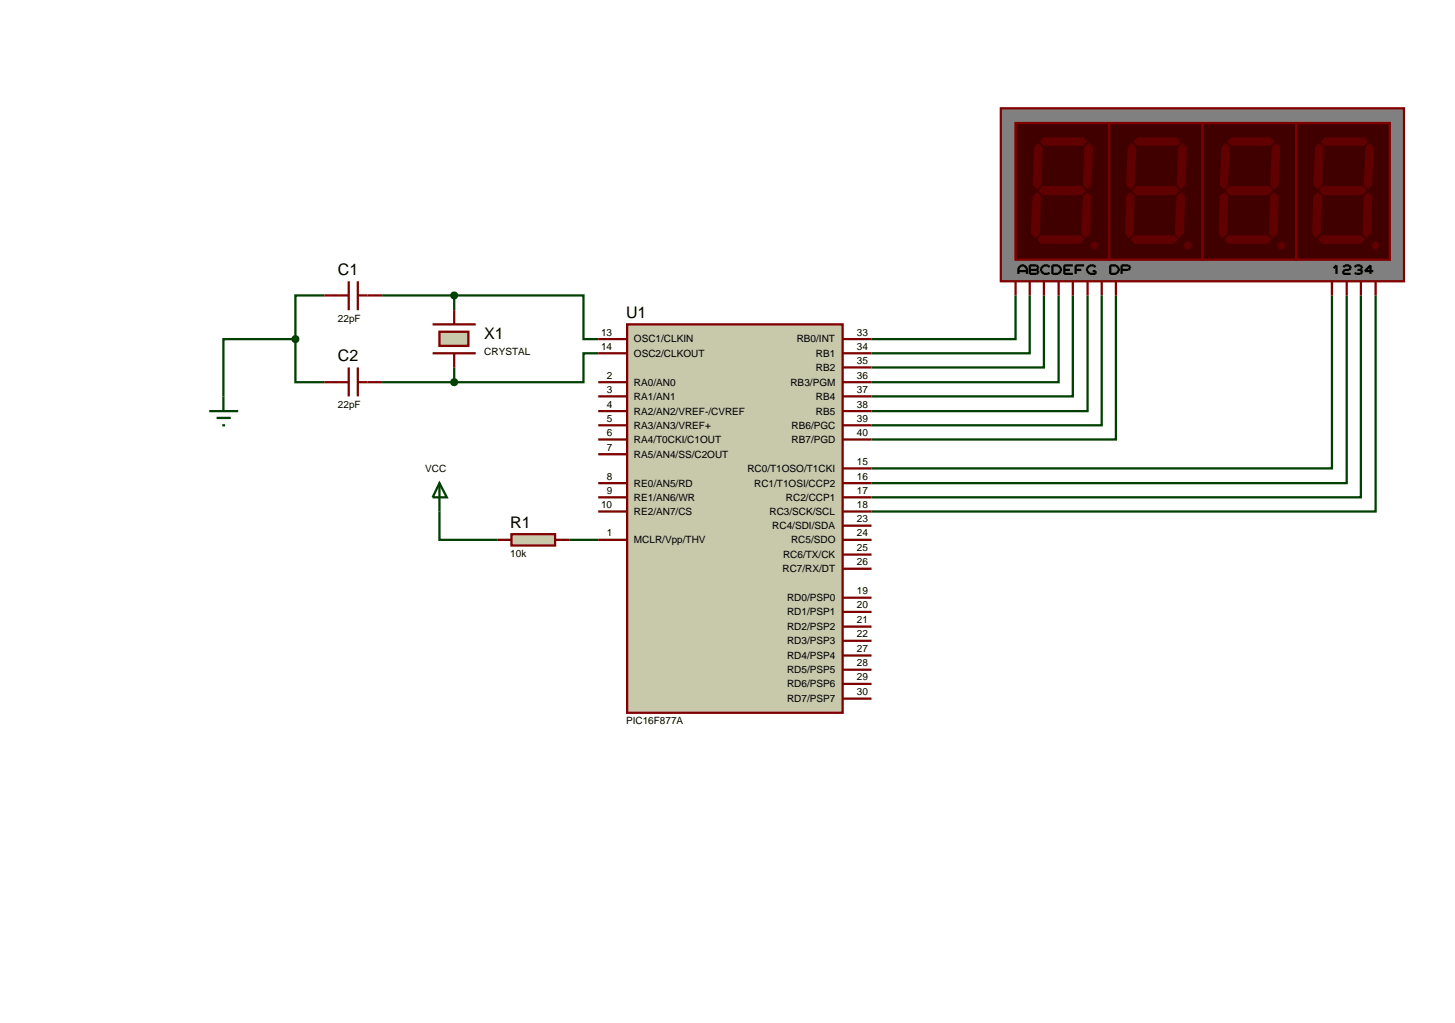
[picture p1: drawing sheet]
<svg xmlns="http://www.w3.org/2000/svg" width="257mm" height="180mm" viewBox="0 0 257 180" stroke-linecap="round" stroke-linejoin="round" font-family="sans-serif">
<g fill="none" stroke="#004000" stroke-width=".4">
<path d="M52.1 59.8v7.6h5.1M52.1 59.8h-12.7v10.1M57.2 52.1h-5.1v7.7M67.4 52.1h12.7M80.1 52.1h22.8v7.7h2.6M80.1 52.1v2.6M179.1 52.1v7.7h-25.4M181.6 52.1v10.2h-27.9M184.1 52.1v12.7h-30.4M186.7 52.1v15.3h-33M189.2 52.1v17.8h-35.5M191.8 52.1v20.4h-38.1"/>
<path d="M194.3 52.1v22.9h-40.6M196.8 52.1v25.4h-43.1M234.9 52.1v30.5h-81.2M237.5 52.1v33.1h-83.8M240 52.1v35.6h-86.3M242.6 52.1v38.1h-88.9M67.4 67.4h12.7M80.1 64.8v2.6M105.5 62.3h-2.6v5.1h-22.8M77.5 90.2v5h10.2M100.4 95.2h5.1"/>
</g>
<path d="M110.6 57.2h38v68.5h-38z" fill="#c8c8aa" stroke="#800000" stroke-width=".4"/>
<g fill="none" stroke="#800000" stroke-width=".4">
<path d="M76.3 57.2h7.6M105.5 59.8h5.1M148.6 59.8h5.1M76.3 62.3h7.6M105.5 67.4h5.1M105.5 69.9h5.1M105.5 72.5h5.1M105.5 77.5h5.1M105.5 62.3h5.1M105.5 75h5.1M148.6 67.4h5.1M148.6 69.9h5.1"/>
<path d="M148.6 72.5h5.1M148.6 77.5h5.1M148.6 62.3h5.1M148.6 75h5.1M148.6 64.8h5.1M105.5 80.1h5.1M105.5 85.2h5.1M105.5 87.7h5.1M105.5 90.2h5.1M105.5 95.2h5.1M148.6 85.2h5.1M148.6 87.7h5.1"/>
<path d="M148.6 90.2h5.1M148.6 97.8h5.1M148.6 95.2h5.1M148.6 92.7h5.1M148.6 82.6h5.1M148.6 105.4h5.1M148.6 107.9h5.1M148.6 118.1h5.1M148.6 115.6h5.1M148.6 113h5.1M148.6 110.5h5.1M148.6 100.3h5.1"/>
<path d="M148.6 123.2h5.1M148.6 120.6h5.1"/>
</g>
<path d="M77.5 58.5h5.1v2.5h-5.1z" fill="#c8c8aa" stroke="#800000" stroke-width=".4"/>
<path d="M57.2 52.1h4.3M61.5 49.6v5.1M63.1 49.6v5.1M63.1 52.1h4.3M80.1 54.7v2.5M57.2 67.4h4.3M61.5 64.8v5.1M63.1 64.8v5.1M63.1 67.4h4.3M80.1 62.3v2.5" fill="none" stroke="#800000" stroke-width=".4"/>
<path d="M79.7 67.1l.4-.2-.5 .5zM80.1 66.9l.3 .1 .2 .4zM80.1 67.9l.5-.5-.2 .4zM79.6 67.4l.5 .5-.4-.2z" fill="#004000" stroke="#004000" stroke-width=".4"/>
<path d="M79.6 67.4l.5-.5 .5 .5-.5 .5z" fill="#004000"/>
<path d="M79.7 51.8l.4-.2-.5 .5zM80.1 51.6l.3 .1 .2 .4zM80.1 52.6l.5-.5-.2 .4zM79.6 52.1l.5 .5-.4-.2z" fill="#004000" stroke="#004000" stroke-width=".4"/>
<path d="M80.1 51.6l.5 .5-.5 .5-.5-.5z" fill="#004000"/>
<path d="M90.2 94.2h7.7v2h-7.7z" fill="#c8c8aa" stroke="#800000" stroke-width=".4"/>
<path d="M87.7 95.2h2.5M97.9 95.2h2.5" fill="none" stroke="#800000" stroke-width=".4"/>
<path d="M36.9 72.5h5.1M38.2 73.7h2.5M39.2 75h.5M39.4 69.9v2.6M77.5 85.2l1.3 2.5h-2.5zM77.5 85.2v5" fill="none" stroke="#004000" stroke-width=".4"/>
<path d="M51.8 59.4l.3-.1-.5 .5zM52.1 59.3l.4 .2 .1 .3zM52.1 60.3l.5-.5-.1 .3zM51.6 59.8l.5 .5-.4-.2z" fill="#004000" stroke="#004000" stroke-width=".4"/>
<path d="M52.1 59.3l.5 .5-.5 .5-.5-.5z" fill="#004000"/>
<path d="M176.5 19.1h71.1v30.5h-71.1z" fill="#808080" stroke="#800000" stroke-width=".4"/>
<path d="M179.1 21.7h16.5v24.1h-16.5z" fill="#400000" stroke="#800000" stroke-width=".4"/>
<g fill="#600000">
<path d="M184.1 24.2h6.9l.8 .8-.8 .7h-6.9l-.7-.7z"/>
<path d="M192 25.2l.8 .8-.3 6.6-.7 .8-.8-.8 .2-6.6z"/>
<path d="M183.9 32.8h6.8l.8 .8-.8 .8h-6.8l-.8-.8z"/>
<path d="M183.1 25.2l.8 .8-.3 6.6-.7 .8-.8-.8 .3-6.6z"/>
<path d="M191 34.6l.8-.7 .7 .7-.2 6.6-.8 .8-.8-.8z"/>
<path d="M182.9 42.2l.7-.7h6.9l.7 .7-.7 .8h-6.9z"/>
<path d="M182.1 34.6l.8-.7 .7 .7-.2 6.6-.8 .8-.8-.8z"/>
</g>
<path d="M195.6 21.7h16.5v24.1h-16.5z" fill="#400000" stroke="#800000" stroke-width=".4"/>
<g fill="#600000">
<path d="M200.6 24.2h6.9l.8 .8-.8 .7h-6.9l-.7-.7z"/>
<path d="M208.5 25.2l.8 .8-.3 6.6-.7 .8-.8-.8 .3-6.6z"/>
<path d="M199.6 33.6l.8-.8h6.8l.8 .8-.8 .8h-6.8z"/>
<path d="M199.6 25.2l.8 .8-.3 6.6-.7 .8-.8-.8 .3-6.6z"/>
<path d="M207.5 34.6l.8-.7 .7 .7-.2 6.6-.8 .8-.8-.8z"/>
<path d="M199.4 42.2l.7-.7h6.9l.8 .7-.8 .8h-6.9z"/>
<path d="M198.6 34.6l.8-.7 .7 .7-.2 6.6-.8 .8-.7-.8z"/>
<path d="M192.3 43.3l.7-.7 .7 .7-.7 .7z"/>
<path d="M209.5 42.6l.7 .7-.7 .7-.7-.7z"/>
<path d="M192.5 42.8l.5-.2-.7 .7zM193 42.6a.68 .68 0 0 1 .7 .7zM193.7 43.3a.68 .68 0 0 1-.7 .7zM192.3 43.3l.7 .7a.68 .68 0 0 1-.7-.7z"/>
<path d="M209 42.8l.5-.2-.7 .7zM209.5 42.6a.68 .68 0 0 1 .7 .7zM209.5 44l.7-.7a.68 .68 0 0 1-.7 .7zM208.8 43.3l.7 .7a.68 .68 0 0 1-.7-.7z"/>
</g>
<path d="M212.1 21.7h16.5v24.1h-16.5z" fill="#400000" stroke="#800000" stroke-width=".4"/>
<g fill="#600000">
<path d="M216.4 25l.8-.8h6.8l.8 .8-.8 .7h-6.8z"/>
<path d="M225 25.2l.8 .8-.3 6.6-.7 .8-.8-.8 .3-6.6z"/>
<path d="M216.1 33.6l.8-.8h6.9l.7 .8-.7 .8h-6.9z"/>
<path d="M216.1 25.2l.8 .8-.3 6.6-.7 .8-.8-.8 .3-6.6z"/>
<path d="M224 34.6l.8-.7 .7 .7-.2 6.6-.8 .8-.7-.8z"/>
<path d="M215.9 42.2l.7-.7h6.9l.8 .7-.8 .8h-6.9z"/>
<path d="M215.1 34.6l.8-.7 .7 .7-.2 6.6-.8 .8-.7-.8z"/>
<path d="M225.3 43.3l.7-.7 .7 .7-.7 .7z"/>
<path d="M225.5 42.8l.5-.2-.7 .7zM226 42.6a.68 .68 0 0 1 .7 .7zM226.7 43.3a.68 .68 0 0 1-.7 .7zM225.3 43.3l.7 .7a.68 .68 0 0 1-.7-.7z"/>
</g>
<path d="M228.6 21.7h16.5v24.1h-16.5z" fill="#400000" stroke="#800000" stroke-width=".4"/>
<g fill="#600000">
<path d="M233.7 24.2h6.8l.8 .8-.8 .7h-6.8l-.8-.7z"/>
<path d="M241.5 25.2l.8 .8-.3 6.6-.7 .8-.8-.8 .3-6.6z"/>
<path d="M233.4 32.8h6.9l.7 .8-.7 .8h-6.9l-.8-.8z"/>
<path d="M232.6 25.2l.8 .8-.2 6.6-.8 .8-.8-.8 .3-6.6z"/>
<path d="M240.5 34.6l.8-.7 .7 .7-.2 6.6-.8 .8-.7-.8z"/>
<path d="M232.4 42.2l.8-.7h6.8l.8 .7-.8 .8h-6.8z"/>
<path d="M231.6 34.6l.8-.7 .8 .7-.3 6.6-.8 .8-.7-.8z"/>
<path d="M241.9 43.3l.7-.7 .7 .7-.7 .7z"/>
<path d="M242.1 42.8l.5-.2-.7 .7zM242.6 42.6a.68 .68 0 0 1 .7 .7zM243.3 43.3a.68 .68 0 0 1-.7 .7zM241.9 43.3l.7 .7a.68 .68 0 0 1-.7-.7z"/>
</g>
<g fill="none" stroke="#000" stroke-width=".4">
<path d="M179.6 48.3v-1l.5-.5h.5l.5 .5v1M179.6 47.8h1.5M181.6 46.8h1.2l.3 .3v.2l-.3 .3 .3 .2v.3l-.3 .2h-1.2zM181.6 47.6h1.2M185.1 47.1l-.3-.3h-.7l-.5 .5v.5l.5 .5h.7l.3-.2M185.6 46.8h1l.5 .5v.5l-.5 .5h-1zM187.7 47.6h1M189.2 46.8h-1.5v1.5h1.5M189.7 47.6h1M191.2 46.8h-1.5v1.5M193.2 47.1l-.3-.3h-.7l-.5 .5v.5l.5 .5h1v-.5h-.5M195.8 46.8h1l.5 .5v.5l-.5 .5h-1z"/>
<path d="M197.8 47.6h1.2l.3-.3v-.2l-.3-.3h-1.2v1.5M235.2 47.3l.5-.5v1.5M236.9 47.1l.3-.3h.7l.3 .3v.2l-.3 .3h-.7l-.3 .2v.5h1.3M238.9 47.1l.3-.3h.7l.3 .3v.2l-.3 .3M239.4 47.6h.5M239.9 47.6l.3 .2v.3l-.3 .2h-.7l-.3-.2M242.2 47.8h-1.5l1-1v1.5"/>
</g>
<path d="M179.1 49.6v2.5M181.6 49.6v2.5M184.1 49.6v2.5M186.7 49.6v2.5M189.2 49.6v2.5M191.8 49.6v2.5M194.3 49.6v2.5M196.8 49.6v2.5M234.9 49.6v2.5M237.5 49.6v2.5M240 49.6v2.5M242.6 49.6v2.5" fill="none" stroke="#800000" stroke-width=".4"/>
<g font-size="2.8">
<text x="59.6" y="48.5">C1</text>
<text x="85.4" y="59.8">X1</text>
<text x="110.4" y="56.1">U1</text>
<text x="59.6" y="63.7">C2</text>
<text x="90" y="93.1">R1</text>
</g>
<g font-size="1.8">
<text x="59.6" y="56.7">22pF</text>
<text x="106" y="59.2">13</text>
<text x="151.1" y="59.2">33</text>
<text x="85.4" y="62.6">CRYSTAL</text>
<text x="106" y="61.7">14</text>
<text x="111.8" y="60.4">OSC1/CLKIN</text>
<text x="111.8" y="62.9">OSC2/CLKOUT</text>
<text x="140.5" y="60.4">RB0/INT</text>
<text x="143.9" y="65.4">RB2</text>
<text x="143.9" y="62.9">RB1</text>
<text x="151.1" y="64.2">35</text>
<text x="151.1" y="61.7">34</text>
<text x="59.6" y="71.9">22pF</text>
<text x="107" y="66.8">2</text>
<text x="107" y="69.3">3</text>
<text x="107" y="71.9">4</text>
<text x="111.8" y="68">RA0/AN0</text>
<text x="111.8" y="70.5">RA1/AN1</text>
<text x="139.4" y="68">RB3/PGM</text>
<text x="143.9" y="70.5">RB4</text>
<text x="151.1" y="71.9">38</text>
<text x="151.1" y="69.3">37</text>
<text x="151.1" y="66.8">36</text>
<text x="107" y="76.9">6</text>
<text x="107" y="74.4">5</text>
<text x="111.8" y="73.1">RA2/AN2/VREF-/CVREF</text>
<text x="111.8" y="75.6">RA3/AN3/VREF+</text>
<text x="139.6" y="75.6">RB6/PGC</text>
<text x="143.9" y="73.1">RB5</text>
<text x="151.1" y="76.9">40</text>
<text x="151.1" y="74.4">39</text>
<text x="75" y="83.2">VCC</text>
<text x="107" y="79.5">7</text>
<text x="111.8" y="78.1">RA4/T0CKI/C1OUT</text>
<text x="111.8" y="80.7">RA5/AN4/SS/C2OUT</text>
<text x="131.8" y="83.2">RC0/T1OSO/T1CKI</text>
<text x="139.6" y="78.1">RB7/PGD</text>
<text x="151.1" y="82">15</text>
<text x="106" y="89.6">10</text>
<text x="107" y="84.6">8</text>
<text x="107" y="87.1">9</text>
<text x="111.8" y="85.8">RE0/AN5/RD</text>
<text x="111.8" y="88.3">RE1/AN6/WR</text>
<text x="133" y="85.8">RC1/T1OSI/CCP2</text>
<text x="138.6" y="88.3">RC2/CCP1</text>
<text x="151.1" y="84.6">16</text>
<text x="151.1" y="87.1">17</text>
<text x="151.1" y="89.6">18</text>
<text x="107" y="94.6">1</text>
<text x="111.8" y="90.8">RE2/AN7/CS</text>
<text x="111.8" y="95.8">MCLR/Vpp/THV</text>
<text x="135.7" y="90.8">RC3/SCK/SCL</text>
<text x="136.2" y="93.3">RC4/SDI/SDA</text>
<text x="139.5" y="95.8">RC5/SDO</text>
<text x="151.1" y="94.6">24</text>
<text x="151.1" y="92.1">23</text>
<text x="90" y="98.2">10k</text>
<text x="138" y="100.9">RC7/RX/DT</text>
<text x="138.1" y="98.4">RC6/TX/CK</text>
<text x="151.1" y="99.7">26</text>
<text x="151.1" y="97.2">25</text>
<text x="138.8" y="106">RD0/PSP0</text>
<text x="151.1" y="104.8">19</text>
<text x="151.1" y="107.3">20</text>
<text x="138.8" y="108.5">RD1/PSP1</text>
<text x="138.8" y="113.6">RD3/PSP3</text>
<text x="138.8" y="111.1">RD2/PSP2</text>
<text x="151.1" y="112.4">22</text>
<text x="151.1" y="109.9">21</text>
<text x="138.8" y="118.7">RD5/PSP5</text>
<text x="138.8" y="116.2">RD4/PSP4</text>
<text x="151.1" y="120">29</text>
<text x="151.1" y="117.5">28</text>
<text x="151.1" y="115">27</text>
<text x="138.8" y="123.8">RD7/PSP7</text>
<text x="138.8" y="121.2">RD6/PSP6</text>
<text x="151.1" y="122.6">30</text>
<text x="110.4" y="127.7">PIC16F877A</text>
</g>
</svg>
